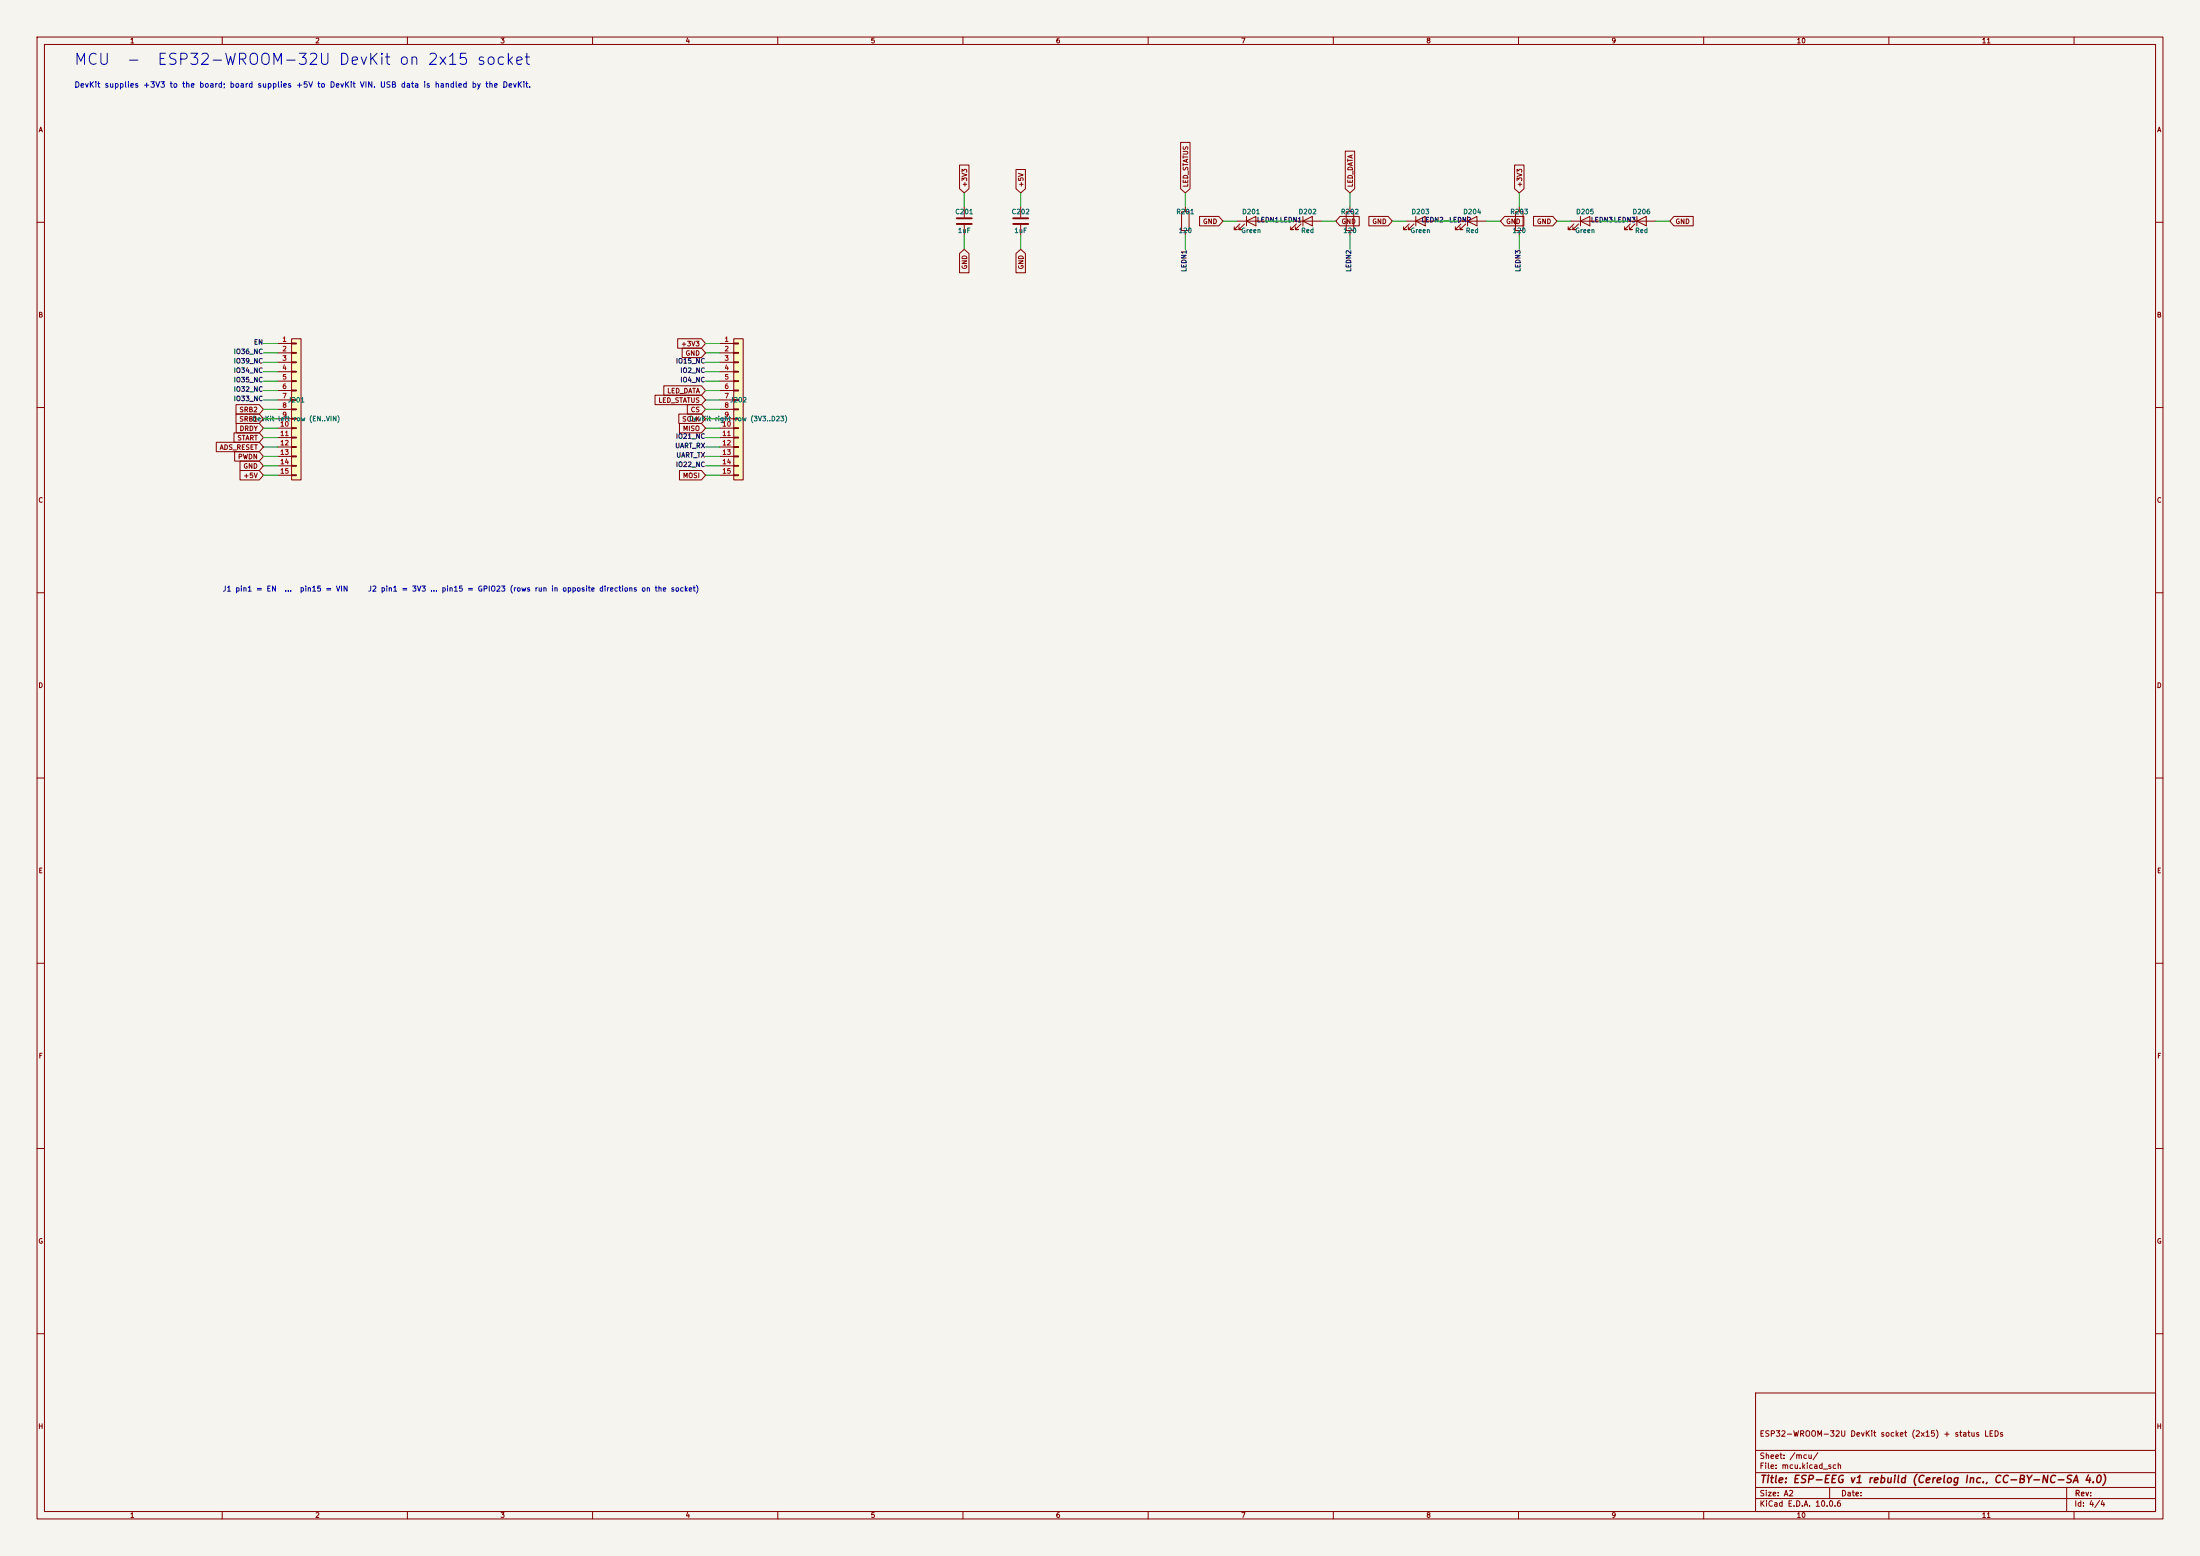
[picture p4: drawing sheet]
(kicad_sch
 (version 20250114)
 (generator "eeschema")
 (generator_version "10.0")
 (paper "A2")
 (title_block
  (title "ESP-EEG v1 rebuild (Cerelog Inc., CC-BY-NC-SA 4.0)")
  (company "")
  (comment 1 "ESP32-WROOM-32U DevKit socket (2x15) + status LEDs"))
 (lib_symbols
  (symbol "Connector_Generic:Conn_01x15"
   (pin_names
    (offset 1.016) (hide yes)) (exclude_from_sim no) (in_bom yes) (on_board yes)
   (in_pos_files yes)
   (duplicate_pin_numbers_are_jumpers no)
   (property "Reference" "J" (at 0 20.32 0) (show_name no) (do_not_autoplace no) (effects (font (size 1.27 1.27))))
   (property "Value" "Conn_01x15" (at 0 -20.32 0) (show_name no) (do_not_autoplace no) (effects (font (size 1.27 1.27))))
   (property "Footprint" "" (at 0 0 0) (show_name no) (do_not_autoplace no) (hide yes) (effects (font (size 1.27 1.27))))
   (property "Datasheet" "" (at 0 0 0) (show_name no) (do_not_autoplace no) (hide yes) (effects (font (size 1.27 1.27))))
   (property "Description" "Generic connector, single row, 01x15, script generated (kicad-library-utils/schlib/autogen/connector/)" (at 0 0 0) (show_name no) (do_not_autoplace no) (hide yes) (effects (font (size 1.27 1.27))))
   (symbol "Conn_01x15_1_1"
    (rectangle (start -1.27 19.05) (end 1.27 -19.05) (stroke (width 0.254) (type default)) (fill (type background)))
    (rectangle (start -1.27 17.907) (end 0 17.653) (stroke (width 0.1524) (type default)) (fill (type none)))
    (rectangle (start -1.27 15.367) (end 0 15.113) (stroke (width 0.1524) (type default)) (fill (type none)))
    (rectangle (start -1.27 12.827) (end 0 12.573) (stroke (width 0.1524) (type default)) (fill (type none)))
    (rectangle (start -1.27 10.287) (end 0 10.033) (stroke (width 0.1524) (type default)) (fill (type none)))
    (rectangle (start -1.27 7.747) (end 0 7.493) (stroke (width 0.1524) (type default)) (fill (type none)))
    (rectangle (start -1.27 5.207) (end 0 4.953) (stroke (width 0.1524) (type default)) (fill (type none)))
    (rectangle (start -1.27 2.667) (end 0 2.413) (stroke (width 0.1524) (type default)) (fill (type none)))
    (rectangle (start -1.27 0.127) (end 0 -0.127) (stroke (width 0.1524) (type default)) (fill (type none)))
    (rectangle (start -1.27 -2.413) (end 0 -2.667) (stroke (width 0.1524) (type default)) (fill (type none)))
    (rectangle (start -1.27 -4.953) (end 0 -5.207) (stroke (width 0.1524) (type default)) (fill (type none)))
    (rectangle (start -1.27 -7.493) (end 0 -7.747) (stroke (width 0.1524) (type default)) (fill (type none)))
    (rectangle (start -1.27 -10.033) (end 0 -10.287) (stroke (width 0.1524) (type default)) (fill (type none)))
    (rectangle (start -1.27 -12.573) (end 0 -12.827) (stroke (width 0.1524) (type default)) (fill (type none)))
    (rectangle (start -1.27 -15.113) (end 0 -15.367) (stroke (width 0.1524) (type default)) (fill (type none)))
    (rectangle (start -1.27 -17.653) (end 0 -17.907) (stroke (width 0.1524) (type default)) (fill (type none)))
    (pin passive line (at -5.08 17.78 0) (length 3.81) (name "Pin_1" (effects (font (size 1.27 1.27)))) (number "1" (effects (font (size 1.27 1.27)))))
    (pin passive line (at -5.08 15.24 0) (length 3.81) (name "Pin_2" (effects (font (size 1.27 1.27)))) (number "2" (effects (font (size 1.27 1.27)))))
    (pin passive line (at -5.08 12.7 0) (length 3.81) (name "Pin_3" (effects (font (size 1.27 1.27)))) (number "3" (effects (font (size 1.27 1.27)))))
    (pin passive line (at -5.08 10.16 0) (length 3.81) (name "Pin_4" (effects (font (size 1.27 1.27)))) (number "4" (effects (font (size 1.27 1.27)))))
    (pin passive line (at -5.08 7.62 0) (length 3.81) (name "Pin_5" (effects (font (size 1.27 1.27)))) (number "5" (effects (font (size 1.27 1.27)))))
    (pin passive line (at -5.08 5.08 0) (length 3.81) (name "Pin_6" (effects (font (size 1.27 1.27)))) (number "6" (effects (font (size 1.27 1.27)))))
    (pin passive line (at -5.08 2.54 0) (length 3.81) (name "Pin_7" (effects (font (size 1.27 1.27)))) (number "7" (effects (font (size 1.27 1.27)))))
    (pin passive line (at -5.08 0 0) (length 3.81) (name "Pin_8" (effects (font (size 1.27 1.27)))) (number "8" (effects (font (size 1.27 1.27)))))
    (pin passive line (at -5.08 -2.54 0) (length 3.81) (name "Pin_9" (effects (font (size 1.27 1.27)))) (number "9" (effects (font (size 1.27 1.27)))))
    (pin passive line (at -5.08 -5.08 0) (length 3.81) (name "Pin_10" (effects (font (size 1.27 1.27)))) (number "10" (effects (font (size 1.27 1.27)))))
    (pin passive line (at -5.08 -7.62 0) (length 3.81) (name "Pin_11" (effects (font (size 1.27 1.27)))) (number "11" (effects (font (size 1.27 1.27)))))
    (pin passive line (at -5.08 -10.16 0) (length 3.81) (name "Pin_12" (effects (font (size 1.27 1.27)))) (number "12" (effects (font (size 1.27 1.27)))))
    (pin passive line (at -5.08 -12.7 0) (length 3.81) (name "Pin_13" (effects (font (size 1.27 1.27)))) (number "13" (effects (font (size 1.27 1.27)))))
    (pin passive line (at -5.08 -15.24 0) (length 3.81) (name "Pin_14" (effects (font (size 1.27 1.27)))) (number "14" (effects (font (size 1.27 1.27)))))
    (pin passive line (at -5.08 -17.78 0) (length 3.81) (name "Pin_15" (effects (font (size 1.27 1.27)))) (number "15" (effects (font (size 1.27 1.27))))))
   (embedded_fonts no))
  (symbol "Device:C"
   (pin_numbers (hide yes))
   (pin_names
    (offset 0.254)) (exclude_from_sim no) (in_bom yes) (on_board yes)
   (in_pos_files yes)
   (duplicate_pin_numbers_are_jumpers no)
   (property "Reference" "C" (at 0.635 2.54 0) (show_name no) (do_not_autoplace no) (effects (font (size 1.27 1.27)) (justify left)))
   (property "Value" "C" (at 0.635 -2.54 0) (show_name no) (do_not_autoplace no) (effects (font (size 1.27 1.27)) (justify left)))
   (property "Footprint" "" (at 0.9652 -3.81 0) (show_name no) (do_not_autoplace no) (hide yes) (effects (font (size 1.27 1.27))))
   (property "Datasheet" "" (at 0 0 0) (show_name no) (do_not_autoplace no) (hide yes) (effects (font (size 1.27 1.27))))
   (property "Description" "Unpolarized capacitor" (at 0 0 0) (show_name no) (do_not_autoplace no) (hide yes) (effects (font (size 1.27 1.27))))
   (symbol "C_0_1"
    (polyline (pts (xy -2.032 0.762) (xy 2.032 0.762)) (stroke (width 0.508) (type default)) (fill (type none)))
    (polyline (pts (xy -2.032 -0.762) (xy 2.032 -0.762)) (stroke (width 0.508) (type default)) (fill (type none))))
   (symbol "C_1_1"
    (pin passive line (at 0 3.81 270) (length 2.794) (name "" (effects (font (size 1.27 1.27)))) (number "1" (effects (font (size 1.27 1.27)))))
    (pin passive line (at 0 -3.81 90) (length 2.794) (name "" (effects (font (size 1.27 1.27)))) (number "2" (effects (font (size 1.27 1.27))))))
   (embedded_fonts no))
  (symbol "Device:LED"
   (pin_numbers (hide yes))
   (pin_names
    (offset 1.016) (hide yes)) (exclude_from_sim no) (in_bom yes) (on_board yes)
   (in_pos_files yes)
   (duplicate_pin_numbers_are_jumpers no)
   (property "Reference" "D" (at 0 2.54 0) (show_name no) (do_not_autoplace no) (effects (font (size 1.27 1.27))))
   (property "Value" "LED" (at 0 -2.54 0) (show_name no) (do_not_autoplace no) (effects (font (size 1.27 1.27))))
   (property "Footprint" "" (at 0 0 0) (show_name no) (do_not_autoplace no) (hide yes) (effects (font (size 1.27 1.27))))
   (property "Datasheet" "" (at 0 0 0) (show_name no) (do_not_autoplace no) (hide yes) (effects (font (size 1.27 1.27))))
   (property "Description" "Light emitting diode" (at 0 0 0) (show_name no) (do_not_autoplace no) (hide yes) (effects (font (size 1.27 1.27))))
   (property "Sim.Pins" "1=K 2=A" (at 0 0 0) (show_name no) (do_not_autoplace no) (hide yes) (effects (font (size 1.27 1.27))))
   (symbol "LED_0_1"
    (polyline (pts (xy -3.048 -0.762) (xy -4.572 -2.286) (xy -3.81 -2.286) (xy -4.572 -2.286) (xy -4.572 -1.524)) (stroke (width 0) (type default)) (fill (type none)))
    (polyline (pts (xy -1.778 -0.762) (xy -3.302 -2.286) (xy -2.54 -2.286) (xy -3.302 -2.286) (xy -3.302 -1.524)) (stroke (width 0) (type default)) (fill (type none)))
    (polyline (pts (xy -1.27 0) (xy 1.27 0)) (stroke (width 0) (type default)) (fill (type none)))
    (polyline (pts (xy -1.27 -1.27) (xy -1.27 1.27)) (stroke (width 0.254) (type default)) (fill (type none)))
    (polyline (pts (xy 1.27 -1.27) (xy 1.27 1.27) (xy -1.27 0) (xy 1.27 -1.27)) (stroke (width 0.254) (type default)) (fill (type none))))
   (symbol "LED_1_1"
    (pin passive line (at -3.81 0 0) (length 2.54) (name "K" (effects (font (size 1.27 1.27)))) (number "1" (effects (font (size 1.27 1.27)))))
    (pin passive line (at 3.81 0 180) (length 2.54) (name "A" (effects (font (size 1.27 1.27)))) (number "2" (effects (font (size 1.27 1.27))))))
   (embedded_fonts no))
  (symbol "Device:R"
   (pin_numbers (hide yes))
   (pin_names
    (offset 0)) (exclude_from_sim no) (in_bom yes) (on_board yes)
   (in_pos_files yes)
   (duplicate_pin_numbers_are_jumpers no)
   (property "Reference" "R" (at 2.032 0 90) (show_name no) (do_not_autoplace no) (effects (font (size 1.27 1.27))))
   (property "Value" "R" (at 0 0 90) (show_name no) (do_not_autoplace no) (effects (font (size 1.27 1.27))))
   (property "Footprint" "" (at -1.778 0 90) (show_name no) (do_not_autoplace no) (hide yes) (effects (font (size 1.27 1.27))))
   (property "Datasheet" "" (at 0 0 0) (show_name no) (do_not_autoplace no) (hide yes) (effects (font (size 1.27 1.27))))
   (property "Description" "Resistor" (at 0 0 0) (show_name no) (do_not_autoplace no) (hide yes) (effects (font (size 1.27 1.27))))
   (symbol "R_0_1"
    (rectangle (start -1.016 -2.54) (end 1.016 2.54) (stroke (width 0.254) (type default)) (fill (type none))))
   (symbol "R_1_1"
    (pin passive line (at 0 3.81 270) (length 1.27) (name "" (effects (font (size 1.27 1.27)))) (number "1" (effects (font (size 1.27 1.27)))))
    (pin passive line (at 0 -3.81 90) (length 1.27) (name "" (effects (font (size 1.27 1.27)))) (number "2" (effects (font (size 1.27 1.27))))))
   (embedded_fonts no)))
 (text "MCU  -  ESP32-WROOM-32U DevKit on 2x15 socket" (exclude_from_sim no) (at 20 18 0) (effects (font (size 3.0 3.0)) (justify left bottom)))
 (text "DevKit supplies +3V3 to the board; board supplies +5V to DevKit VIN. USB data is handled by the DevKit." (exclude_from_sim no) (at 20 24 0) (effects (font (size 1.5 1.5)) (justify left bottom)))
 (symbol
  (lib_id "Connector_Generic:Conn_01x15") (at 80.01 110.49 0) (unit 1) (exclude_from_sim no) (in_bom yes) (on_board yes)
  (property "Reference" "J201" (at 80.01 107.95 0) (effects (font (size 1.27 1.27))))
  (property "Value" "DevKit left row (EN..VIN)" (at 80.01 113.03 0) (effects (font (size 1.27 1.27))))
  (property "Footprint" "Connector_PinSocket_2.54mm:PinSocket_1x15_P2.54mm_Vertical" (at 80.01 115.57 0) (effects (font (size 1.27 1.27)) (hide yes)))
  (property "Datasheet" "" (at 80.01 118.11 0) (effects (font (size 1.27 1.27)) (hide yes)))
  (property "Description" "" (at 80.01 120.65 0) (effects (font (size 1.27 1.27)) (hide yes))) (pin "1") (pin "2") (pin "3") (pin "4") (pin "5") (pin "6") (pin "7") (pin "8") (pin "9") (pin "10") (pin "11") (pin "12") (pin "13") (pin "14") (pin "15"))
 (wire (pts (xy 74.93 92.71) (xy 71.12 92.71)) (stroke (width 0) (type default)))
 (label "EN" (at 71.12 92.71 180) (effects (font (size 1.27 1.27)) (justify right)))
 (wire (pts (xy 74.93 95.25) (xy 71.12 95.25)) (stroke (width 0) (type default)))
 (label "IO36_NC" (at 71.12 95.25 180) (effects (font (size 1.27 1.27)) (justify right)))
 (wire (pts (xy 74.93 97.79) (xy 71.12 97.79)) (stroke (width 0) (type default)))
 (label "IO39_NC" (at 71.12 97.79 180) (effects (font (size 1.27 1.27)) (justify right)))
 (wire (pts (xy 74.93 100.33) (xy 71.12 100.33)) (stroke (width 0) (type default)))
 (label "IO34_NC" (at 71.12 100.33 180) (effects (font (size 1.27 1.27)) (justify right)))
 (wire (pts (xy 74.93 102.87) (xy 71.12 102.87)) (stroke (width 0) (type default)))
 (label "IO35_NC" (at 71.12 102.87 180) (effects (font (size 1.27 1.27)) (justify right)))
 (wire (pts (xy 74.93 105.41) (xy 71.12 105.41)) (stroke (width 0) (type default)))
 (label "IO32_NC" (at 71.12 105.41 180) (effects (font (size 1.27 1.27)) (justify right)))
 (wire (pts (xy 74.93 107.95) (xy 71.12 107.95)) (stroke (width 0) (type default)))
 (label "IO33_NC" (at 71.12 107.95 180) (effects (font (size 1.27 1.27)) (justify right)))
 (wire (pts (xy 74.93 110.49) (xy 71.12 110.49)) (stroke (width 0) (type default)))
 (global_label "SRB2" (at 71.12 110.49 180)
 (shape input) (effects (font (size 1.27 1.27)) (justify right)))
 (wire (pts (xy 74.93 113.03) (xy 71.12 113.03)) (stroke (width 0) (type default)))
 (global_label "SRB1" (at 71.12 113.03 180)
 (shape input) (effects (font (size 1.27 1.27)) (justify right)))
 (wire (pts (xy 74.93 115.57) (xy 71.12 115.57)) (stroke (width 0) (type default)))
 (global_label "DRDY" (at 71.12 115.57 180)
 (shape input) (effects (font (size 1.27 1.27)) (justify right)))
 (wire (pts (xy 74.93 118.11) (xy 71.12 118.11)) (stroke (width 0) (type default)))
 (global_label "START" (at 71.12 118.11 180)
 (shape input) (effects (font (size 1.27 1.27)) (justify right)))
 (wire (pts (xy 74.93 120.65) (xy 71.12 120.65)) (stroke (width 0) (type default)))
 (global_label "ADS_RESET" (at 71.12 120.65 180)
 (shape input) (effects (font (size 1.27 1.27)) (justify right)))
 (wire (pts (xy 74.93 123.19) (xy 71.12 123.19)) (stroke (width 0) (type default)))
 (global_label "PWDN" (at 71.12 123.19 180)
 (shape input) (effects (font (size 1.27 1.27)) (justify right)))
 (wire (pts (xy 74.93 125.73) (xy 71.12 125.73)) (stroke (width 0) (type default)))
 (global_label "GND" (at 71.12 125.73 180)
 (shape input) (effects (font (size 1.27 1.27)) (justify right)))
 (wire (pts (xy 74.93 128.27) (xy 71.12 128.27)) (stroke (width 0) (type default)))
 (global_label "+5V" (at 71.12 128.27 180)
 (shape input) (effects (font (size 1.27 1.27)) (justify right)))
 (symbol
  (lib_id "Connector_Generic:Conn_01x15") (at 199.39 110.49 0) (unit 1) (exclude_from_sim no) (in_bom yes) (on_board yes)
  (property "Reference" "J202" (at 199.39 107.95 0) (effects (font (size 1.27 1.27))))
  (property "Value" "DevKit right row (3V3..D23)" (at 199.39 113.03 0) (effects (font (size 1.27 1.27))))
  (property "Footprint" "Connector_PinSocket_2.54mm:PinSocket_1x15_P2.54mm_Vertical" (at 199.39 115.57 0) (effects (font (size 1.27 1.27)) (hide yes)))
  (property "Datasheet" "" (at 199.39 118.11 0) (effects (font (size 1.27 1.27)) (hide yes)))
  (property "Description" "" (at 199.39 120.65 0) (effects (font (size 1.27 1.27)) (hide yes))) (pin "1") (pin "2") (pin "3") (pin "4") (pin "5") (pin "6") (pin "7") (pin "8") (pin "9") (pin "10") (pin "11") (pin "12") (pin "13") (pin "14") (pin "15"))
 (wire (pts (xy 194.31 92.71) (xy 190.5 92.71)) (stroke (width 0) (type default)))
 (global_label "+3V3" (at 190.5 92.71 180)
 (shape input) (effects (font (size 1.27 1.27)) (justify right)))
 (wire (pts (xy 194.31 95.25) (xy 190.5 95.25)) (stroke (width 0) (type default)))
 (global_label "GND" (at 190.5 95.25 180)
 (shape input) (effects (font (size 1.27 1.27)) (justify right)))
 (wire (pts (xy 194.31 97.79) (xy 190.5 97.79)) (stroke (width 0) (type default)))
 (label "IO15_NC" (at 190.5 97.79 180) (effects (font (size 1.27 1.27)) (justify right)))
 (wire (pts (xy 194.31 100.33) (xy 190.5 100.33)) (stroke (width 0) (type default)))
 (label "IO2_NC" (at 190.5 100.33 180) (effects (font (size 1.27 1.27)) (justify right)))
 (wire (pts (xy 194.31 102.87) (xy 190.5 102.87)) (stroke (width 0) (type default)))
 (label "IO4_NC" (at 190.5 102.87 180) (effects (font (size 1.27 1.27)) (justify right)))
 (wire (pts (xy 194.31 105.41) (xy 190.5 105.41)) (stroke (width 0) (type default)))
 (global_label "LED_DATA" (at 190.5 105.41 180)
 (shape input) (effects (font (size 1.27 1.27)) (justify right)))
 (wire (pts (xy 194.31 107.95) (xy 190.5 107.95)) (stroke (width 0) (type default)))
 (global_label "LED_STATUS" (at 190.5 107.95 180)
 (shape input) (effects (font (size 1.27 1.27)) (justify right)))
 (wire (pts (xy 194.31 110.49) (xy 190.5 110.49)) (stroke (width 0) (type default)))
 (global_label "CS" (at 190.5 110.49 180)
 (shape input) (effects (font (size 1.27 1.27)) (justify right)))
 (wire (pts (xy 194.31 113.03) (xy 190.5 113.03)) (stroke (width 0) (type default)))
 (global_label "SCLK" (at 190.5 113.03 180)
 (shape input) (effects (font (size 1.27 1.27)) (justify right)))
 (wire (pts (xy 194.31 115.57) (xy 190.5 115.57)) (stroke (width 0) (type default)))
 (global_label "MISO" (at 190.5 115.57 180)
 (shape input) (effects (font (size 1.27 1.27)) (justify right)))
 (wire (pts (xy 194.31 118.11) (xy 190.5 118.11)) (stroke (width 0) (type default)))
 (label "IO21_NC" (at 190.5 118.11 180) (effects (font (size 1.27 1.27)) (justify right)))
 (wire (pts (xy 194.31 120.65) (xy 190.5 120.65)) (stroke (width 0) (type default)))
 (label "UART_RX" (at 190.5 120.65 180) (effects (font (size 1.27 1.27)) (justify right)))
 (wire (pts (xy 194.31 123.19) (xy 190.5 123.19)) (stroke (width 0) (type default)))
 (label "UART_TX" (at 190.5 123.19 180) (effects (font (size 1.27 1.27)) (justify right)))
 (wire (pts (xy 194.31 125.73) (xy 190.5 125.73)) (stroke (width 0) (type default)))
 (label "IO22_NC" (at 190.5 125.73 180) (effects (font (size 1.27 1.27)) (justify right)))
 (wire (pts (xy 194.31 128.27) (xy 190.5 128.27)) (stroke (width 0) (type default)))
 (global_label "MOSI" (at 190.5 128.27 180)
 (shape input) (effects (font (size 1.27 1.27)) (justify right)))
 (text "J1 pin1 = EN  ...  pin15 = VIN     J2 pin1 = 3V3 ... pin15 = GPIO23 (rows run in opposite directions on the socket)" (exclude_from_sim no) (at 60 160 0) (effects (font (size 1.4 1.4)) (justify left bottom)))
 (symbol
  (lib_id "Device:C") (at 260.35 59.69 0) (unit 1) (exclude_from_sim no) (in_bom yes) (on_board yes)
  (property "Reference" "C201" (at 260.35 57.15 0) (effects (font (size 1.27 1.27))))
  (property "Value" "1uF" (at 260.35 62.23 0) (effects (font (size 1.27 1.27))))
  (property "Footprint" "Capacitor_SMD:C_0402_1005Metric" (at 260.35 64.77 0) (effects (font (size 1.27 1.27)) (hide yes)))
  (property "Datasheet" "" (at 260.35 67.31 0) (effects (font (size 1.27 1.27)) (hide yes)))
  (property "Description" "" (at 260.35 69.85 0) (effects (font (size 1.27 1.27)) (hide yes))) (pin "1") (pin "2"))
 (wire (pts (xy 260.35 55.88) (xy 260.35 52.07)) (stroke (width 0) (type default)))
 (global_label "+3V3" (at 260.35 52.07 90)
 (shape input) (effects (font (size 1.27 1.27)) (justify left)))
 (wire (pts (xy 260.35 63.5) (xy 260.35 67.31)) (stroke (width 0) (type default)))
 (global_label "GND" (at 260.35 67.31 270)
 (shape input) (effects (font (size 1.27 1.27)) (justify right)))
 (symbol
  (lib_id "Device:C") (at 275.59 59.69 0) (unit 1) (exclude_from_sim no) (in_bom yes) (on_board yes)
  (property "Reference" "C202" (at 275.59 57.15 0) (effects (font (size 1.27 1.27))))
  (property "Value" "1uF" (at 275.59 62.23 0) (effects (font (size 1.27 1.27))))
  (property "Footprint" "Capacitor_SMD:C_0402_1005Metric" (at 275.59 64.77 0) (effects (font (size 1.27 1.27)) (hide yes)))
  (property "Datasheet" "" (at 275.59 67.31 0) (effects (font (size 1.27 1.27)) (hide yes)))
  (property "Description" "" (at 275.59 69.85 0) (effects (font (size 1.27 1.27)) (hide yes))) (pin "1") (pin "2"))
 (wire (pts (xy 275.59 55.88) (xy 275.59 52.07)) (stroke (width 0) (type default)))
 (global_label "+5V" (at 275.59 52.07 90)
 (shape input) (effects (font (size 1.27 1.27)) (justify left)))
 (wire (pts (xy 275.59 63.5) (xy 275.59 67.31)) (stroke (width 0) (type default)))
 (global_label "GND" (at 275.59 67.31 270)
 (shape input) (effects (font (size 1.27 1.27)) (justify right)))
 (symbol
  (lib_id "Device:R") (at 320.04 59.69 0) (unit 1) (exclude_from_sim no) (in_bom yes) (on_board yes)
  (property "Reference" "R201" (at 320.04 57.15 0) (effects (font (size 1.27 1.27))))
  (property "Value" "120" (at 320.04 62.23 0) (effects (font (size 1.27 1.27))))
  (property "Footprint" "Resistor_SMD:R_0402_1005Metric" (at 320.04 64.77 0) (effects (font (size 1.27 1.27)) (hide yes)))
  (property "Datasheet" "" (at 320.04 67.31 0) (effects (font (size 1.27 1.27)) (hide yes)))
  (property "Description" "" (at 320.04 69.85 0) (effects (font (size 1.27 1.27)) (hide yes))) (pin "1") (pin "2"))
 (wire (pts (xy 320.04 55.88) (xy 320.04 52.07)) (stroke (width 0) (type default)))
 (global_label "LED_STATUS" (at 320.04 52.07 90)
 (shape input) (effects (font (size 1.27 1.27)) (justify left)))
 (wire (pts (xy 320.04 63.5) (xy 320.04 67.31)) (stroke (width 0) (type default)))
 (label "LEDN1" (at 320.04 67.31 270) (effects (font (size 1.27 1.27)) (justify right)))
 (symbol
  (lib_id "Device:LED") (at 337.82 59.69 0) (unit 1) (exclude_from_sim no) (in_bom yes) (on_board yes)
  (property "Reference" "D201" (at 337.82 57.15 0) (effects (font (size 1.27 1.27))))
  (property "Value" "Green" (at 337.82 62.23 0) (effects (font (size 1.27 1.27))))
  (property "Footprint" "LED_SMD:LED_0603_1608Metric" (at 337.82 64.77 0) (effects (font (size 1.27 1.27)) (hide yes)))
  (property "Datasheet" "" (at 337.82 67.31 0) (effects (font (size 1.27 1.27)) (hide yes)))
  (property "Description" "" (at 337.82 69.85 0) (effects (font (size 1.27 1.27)) (hide yes))) (pin "1") (pin "2"))
 (wire (pts (xy 341.63 59.69) (xy 345.44 59.69)) (stroke (width 0) (type default)))
 (label "LEDN1" (at 345.44 59.69 0) (effects (font (size 1.27 1.27)) (justify left)))
 (wire (pts (xy 334.01 59.69) (xy 330.2 59.69)) (stroke (width 0) (type default)))
 (global_label "GND" (at 330.2 59.69 180)
 (shape input) (effects (font (size 1.27 1.27)) (justify right)))
 (symbol
  (lib_id "Device:LED") (at 353.06 59.69 0) (unit 1) (exclude_from_sim no) (in_bom yes) (on_board yes)
  (property "Reference" "D202" (at 353.06 57.15 0) (effects (font (size 1.27 1.27))))
  (property "Value" "Red" (at 353.06 62.23 0) (effects (font (size 1.27 1.27))))
  (property "Footprint" "LED_SMD:LED_0603_1608Metric" (at 353.06 64.77 0) (effects (font (size 1.27 1.27)) (hide yes)))
  (property "Datasheet" "" (at 353.06 67.31 0) (effects (font (size 1.27 1.27)) (hide yes)))
  (property "Description" "" (at 353.06 69.85 0) (effects (font (size 1.27 1.27)) (hide yes))) (pin "1") (pin "2"))
 (wire (pts (xy 349.25 59.69) (xy 345.44 59.69)) (stroke (width 0) (type default)))
 (label "LEDN1" (at 345.44 59.69 180) (effects (font (size 1.27 1.27)) (justify right)))
 (wire (pts (xy 356.87 59.69) (xy 360.68 59.69)) (stroke (width 0) (type default)))
 (global_label "GND" (at 360.68 59.69 0)
 (shape input) (effects (font (size 1.27 1.27)) (justify left)))
 (symbol
  (lib_id "Device:R") (at 364.49 59.69 0) (unit 1) (exclude_from_sim no) (in_bom yes) (on_board yes)
  (property "Reference" "R202" (at 364.49 57.15 0) (effects (font (size 1.27 1.27))))
  (property "Value" "120" (at 364.49 62.23 0) (effects (font (size 1.27 1.27))))
  (property "Footprint" "Resistor_SMD:R_0402_1005Metric" (at 364.49 64.77 0) (effects (font (size 1.27 1.27)) (hide yes)))
  (property "Datasheet" "" (at 364.49 67.31 0) (effects (font (size 1.27 1.27)) (hide yes)))
  (property "Description" "" (at 364.49 69.85 0) (effects (font (size 1.27 1.27)) (hide yes))) (pin "1") (pin "2"))
 (wire (pts (xy 364.49 55.88) (xy 364.49 52.07)) (stroke (width 0) (type default)))
 (global_label "LED_DATA" (at 364.49 52.07 90)
 (shape input) (effects (font (size 1.27 1.27)) (justify left)))
 (wire (pts (xy 364.49 63.5) (xy 364.49 67.31)) (stroke (width 0) (type default)))
 (label "LEDN2" (at 364.49 67.31 270) (effects (font (size 1.27 1.27)) (justify right)))
 (symbol
  (lib_id "Device:LED") (at 383.54 59.69 0) (unit 1) (exclude_from_sim no) (in_bom yes) (on_board yes)
  (property "Reference" "D203" (at 383.54 57.15 0) (effects (font (size 1.27 1.27))))
  (property "Value" "Green" (at 383.54 62.23 0) (effects (font (size 1.27 1.27))))
  (property "Footprint" "LED_SMD:LED_0603_1608Metric" (at 383.54 64.77 0) (effects (font (size 1.27 1.27)) (hide yes)))
  (property "Datasheet" "" (at 383.54 67.31 0) (effects (font (size 1.27 1.27)) (hide yes)))
  (property "Description" "" (at 383.54 69.85 0) (effects (font (size 1.27 1.27)) (hide yes))) (pin "1") (pin "2"))
 (wire (pts (xy 387.35 59.69) (xy 391.16 59.69)) (stroke (width 0) (type default)))
 (label "LEDN2" (at 391.16 59.69 0) (effects (font (size 1.27 1.27)) (justify left)))
 (wire (pts (xy 379.73 59.69) (xy 375.92 59.69)) (stroke (width 0) (type default)))
 (global_label "GND" (at 375.92 59.69 180)
 (shape input) (effects (font (size 1.27 1.27)) (justify right)))
 (symbol
  (lib_id "Device:LED") (at 397.51 59.69 0) (unit 1) (exclude_from_sim no) (in_bom yes) (on_board yes)
  (property "Reference" "D204" (at 397.51 57.15 0) (effects (font (size 1.27 1.27))))
  (property "Value" "Red" (at 397.51 62.23 0) (effects (font (size 1.27 1.27))))
  (property "Footprint" "LED_SMD:LED_0603_1608Metric" (at 397.51 64.77 0) (effects (font (size 1.27 1.27)) (hide yes)))
  (property "Datasheet" "" (at 397.51 67.31 0) (effects (font (size 1.27 1.27)) (hide yes)))
  (property "Description" "" (at 397.51 69.85 0) (effects (font (size 1.27 1.27)) (hide yes))) (pin "1") (pin "2"))
 (wire (pts (xy 393.7 59.69) (xy 389.89 59.69)) (stroke (width 0) (type default)))
 (label "LEDN2" (at 389.89 59.69 180) (effects (font (size 1.27 1.27)) (justify right)))
 (wire (pts (xy 401.32 59.69) (xy 405.13 59.69)) (stroke (width 0) (type default)))
 (global_label "GND" (at 405.13 59.69 0)
 (shape input) (effects (font (size 1.27 1.27)) (justify left)))
 (symbol
  (lib_id "Device:R") (at 410.21 59.69 0) (unit 1) (exclude_from_sim no) (in_bom yes) (on_board yes)
  (property "Reference" "R203" (at 410.21 57.15 0) (effects (font (size 1.27 1.27))))
  (property "Value" "120" (at 410.21 62.23 0) (effects (font (size 1.27 1.27))))
  (property "Footprint" "Resistor_SMD:R_0402_1005Metric" (at 410.21 64.77 0) (effects (font (size 1.27 1.27)) (hide yes)))
  (property "Datasheet" "" (at 410.21 67.31 0) (effects (font (size 1.27 1.27)) (hide yes)))
  (property "Description" "" (at 410.21 69.85 0) (effects (font (size 1.27 1.27)) (hide yes))) (pin "1") (pin "2"))
 (wire (pts (xy 410.21 55.88) (xy 410.21 52.07)) (stroke (width 0) (type default)))
 (global_label "+3V3" (at 410.21 52.07 90)
 (shape input) (effects (font (size 1.27 1.27)) (justify left)))
 (wire (pts (xy 410.21 63.5) (xy 410.21 67.31)) (stroke (width 0) (type default)))
 (label "LEDN3" (at 410.21 67.31 270) (effects (font (size 1.27 1.27)) (justify right)))
 (symbol
  (lib_id "Device:LED") (at 427.99 59.69 0) (unit 1) (exclude_from_sim no) (in_bom yes) (on_board yes)
  (property "Reference" "D205" (at 427.99 57.15 0) (effects (font (size 1.27 1.27))))
  (property "Value" "Green" (at 427.99 62.23 0) (effects (font (size 1.27 1.27))))
  (property "Footprint" "LED_SMD:LED_0603_1608Metric" (at 427.99 64.77 0) (effects (font (size 1.27 1.27)) (hide yes)))
  (property "Datasheet" "" (at 427.99 67.31 0) (effects (font (size 1.27 1.27)) (hide yes)))
  (property "Description" "" (at 427.99 69.85 0) (effects (font (size 1.27 1.27)) (hide yes))) (pin "1") (pin "2"))
 (wire (pts (xy 431.8 59.69) (xy 435.61 59.69)) (stroke (width 0) (type default)))
 (label "LEDN3" (at 435.61 59.69 0) (effects (font (size 1.27 1.27)) (justify left)))
 (wire (pts (xy 424.18 59.69) (xy 420.37 59.69)) (stroke (width 0) (type default)))
 (global_label "GND" (at 420.37 59.69 180)
 (shape input) (effects (font (size 1.27 1.27)) (justify right)))
 (symbol
  (lib_id "Device:LED") (at 443.23 59.69 0) (unit 1) (exclude_from_sim no) (in_bom yes) (on_board yes)
  (property "Reference" "D206" (at 443.23 57.15 0) (effects (font (size 1.27 1.27))))
  (property "Value" "Red" (at 443.23 62.23 0) (effects (font (size 1.27 1.27))))
  (property "Footprint" "LED_SMD:LED_0603_1608Metric" (at 443.23 64.77 0) (effects (font (size 1.27 1.27)) (hide yes)))
  (property "Datasheet" "" (at 443.23 67.31 0) (effects (font (size 1.27 1.27)) (hide yes)))
  (property "Description" "" (at 443.23 69.85 0) (effects (font (size 1.27 1.27)) (hide yes))) (pin "1") (pin "2"))
 (wire (pts (xy 439.42 59.69) (xy 435.61 59.69)) (stroke (width 0) (type default)))
 (label "LEDN3" (at 435.61 59.69 180) (effects (font (size 1.27 1.27)) (justify right)))
 (wire (pts (xy 447.04 59.69) (xy 450.85 59.69)) (stroke (width 0) (type default)))
 (global_label "GND" (at 450.85 59.69 0)
 (shape input) (effects (font (size 1.27 1.27)) (justify left)))
 (sheet_instances (path "" (page "4")))
 (embedded_fonts no))
